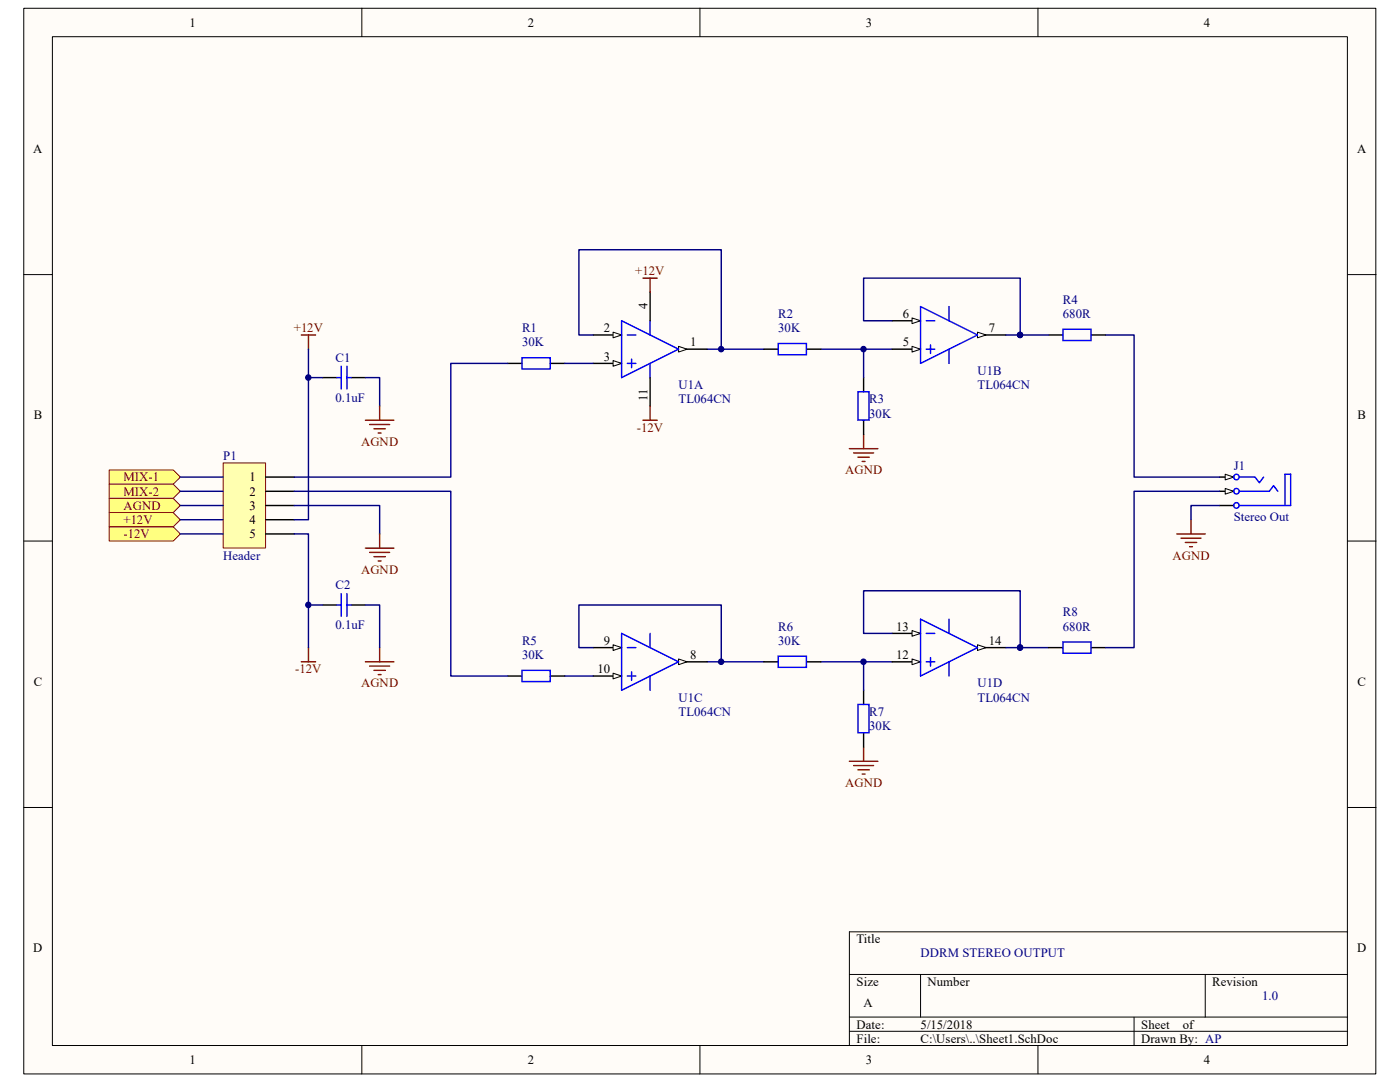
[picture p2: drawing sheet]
<svg xmlns="http://www.w3.org/2000/svg" width="279mm" height="216mm" viewBox="0 0 279 216" stroke-linecap="round" stroke-linejoin="round" font-family="sans-serif">
<path d="M4.8 1.7h269.8v212.6h-269.8z" fill="#fffcf8"/>
<path d="M4.7 1.7h269.9v212.6h-269.9z" fill="none" stroke="#000" stroke-width=".2"/>
<path d="M10.5 7.4h258.4v201.2h-258.4z" fill="#fffcf8"/>
<g fill="none" stroke="#000" stroke-width=".2">
<path d="M10.5 7.3h258.4v201.3h-258.4zM72.2 1.6v5.7M139.7 1.6v5.7M207.2 1.6v5.7M4.7 54.8h5.7M268.9 54.8h5.7M4.7 108h5.7M268.9 108h5.7M4.7 161.1h5.7M268.9 161.1h5.7M169.5 194.4h99.4M183.7 194.4v8.5"/>
<path d="M240.5 194.4v8.5M268.9 185.9h-99.4v22.7M72.2 208.6v5.7M139.7 208.6v5.7M169.5 202.9h99.4M169.5 205.8h99.4M207.2 208.6v5.7M226.3 202.9v5.7"/>
</g>
<path d="M141.1 69.7h11.4M163.8 69.7h14.2M141.1 132.1h11.4M163.8 132.1h14.2M203.6 129.2h5.7" fill="none" stroke="#000080" stroke-width=".28"/>
<circle cx="203.6" cy="129.2" r=".55" fill="#000080" stroke="#000080" stroke-width=".2"/>
<path d="M169.5 89.5h5.7M170.4 90.4h3.9M171.2 91.2h2.3M172.1 92.1h.5M172.4 86.7v2.8M169.5 151.9h5.7M170.4 152.8h3.9M171.2 153.6h2.3M172.1 154.5h.5M172.4 149.1v2.8" fill="none" stroke="#800000" stroke-width=".28"/>
<g fill="none" stroke="#000" stroke-width=".28">
<path d="M152.5 69.7h2.8M161 69.7h2.8M172.4 75.3v2.9M209.3 66.8h2.8M217.8 66.8h2.8M172.4 83.9v2.8M243.4 95.2h2.8M152.5 132.1h2.8M161 132.1h2.8M172.4 137.7v2.9M209.3 129.2h2.8M217.8 129.2h2.8"/>
<path d="M172.4 146.2v2.9"/>
</g>
<path d="M155.3 68.5h5.6v2.3h-5.6zM171.2 78.2h2.2v5.6h-2.2zM212.1 65.7h5.6v2.2h-5.6zM155.3 130.9h5.6v2.3h-5.6zM212.1 128.1h5.6v2.2h-5.6zM171.2 140.6h2.2v5.6h-2.2z" fill="none" stroke="#00f" stroke-width=".28"/>
<path d="M244.5 94.6l1.7 .6-1.7 .6z" fill="#fffcf8" stroke="#000" stroke-width=".2"/>
<path d="M243.4 98h2.8M243.4 100.9h2.8" fill="none" stroke="#000" stroke-width=".28"/>
<g fill="none" stroke="#00f" stroke-width=".28">
<path d="M247.4 95.2h3.1l.8 1.1 .9-1.1M247.4 100.9h10.2v-6.3h-1.2v6.3"/>
<circle cx="246.7" cy="95.2" r=".55"/>
<circle cx="246.7" cy="100.9" r=".55"/>
</g>
<path d="M244.5 97.5l1.7 .5-1.7 .6z" fill="#fffcf8" stroke="#000" stroke-width=".2"/>
<g fill="none" stroke="#00f" stroke-width=".28">
<path d="M247.4 98h5.9l.9-1.1 .8 1.1"/>
<circle cx="246.7" cy="98" r=".55"/>
</g>
<path d="M234.9 106.5h5.6M235.7 107.4h4M236.6 108.2h2.2M237.4 109.1h.6M237.7 103.7v2.8" fill="none" stroke="#800000" stroke-width=".28"/>
<path d="M172.4 69.7v5.6M243.4 100.9h-5.7v2.8M172.4 132.1v5.6" fill="none" stroke="#000080" stroke-width=".28"/>
<g fill="#000080" stroke="#000080" stroke-width=".2">
<circle cx="172.3" cy="69.7" r=".55"/>
<circle cx="172.3" cy="132" r=".55"/>
</g>
<path d="M135.4 69.7h5.7" fill="none" stroke="#000" stroke-width=".28"/>
<path d="M135.4 69.1l1.7 .6-1.7 .5z" fill="#fffcf8" stroke="#000" stroke-width=".2"/>
<path d="M118.4 72.5h5.7" fill="none" stroke="#000" stroke-width=".28"/>
<path d="M122.4 71.9l1.7 .6-1.7 .6z" fill="#fffcf8" stroke="#000" stroke-width=".2"/>
<path d="M118.4 66.8h5.7" fill="none" stroke="#000" stroke-width=".28"/>
<path d="M122.4 66.3l1.7 .5-1.7 .6z" fill="#fffcf8" stroke="#000" stroke-width=".2"/>
<path d="M124.1 64l11.3 5.7-11.3 5.6zM125.2 66.8h1.7M125.2 72.5h1.7M126 71.7v1.7M129.7 64v2.8M129.7 72.5v2.8" fill="none" stroke="#00f" stroke-width=".28"/>
<path d="M129.7 58.3v5.7M129.7 75.3v5.7M195.1 66.8h5.7" fill="none" stroke="#000" stroke-width=".28"/>
<path d="M195.1 66.3l1.7 .5-1.7 .6z" fill="#fffcf8" stroke="#000" stroke-width=".2"/>
<path d="M178 69.7h5.7" fill="none" stroke="#000" stroke-width=".28"/>
<path d="M182 69.1l1.7 .6-1.7 .5z" fill="#fffcf8" stroke="#000" stroke-width=".2"/>
<path d="M178 64h5.7" fill="none" stroke="#000" stroke-width=".28"/>
<path d="M182 63.4l1.7 .6-1.7 .6z" fill="#fffcf8" stroke="#000" stroke-width=".2"/>
<path d="M183.7 61.2l11.4 5.6-11.4 5.7zM184.9 64h1.7M184.9 69.7h1.7M185.7 68.8v1.7M189.4 61.2v2.8M189.4 69.7v2.8" fill="none" stroke="#00f" stroke-width=".28"/>
<path d="M135.4 132.1h5.7" fill="none" stroke="#000" stroke-width=".28"/>
<path d="M135.4 131.5l1.7 .6-1.7 .5z" fill="#fffcf8" stroke="#000" stroke-width=".2"/>
<path d="M118.4 134.9h5.7" fill="none" stroke="#000" stroke-width=".28"/>
<path d="M122.4 134.3l1.7 .6-1.7 .6z" fill="#fffcf8" stroke="#000" stroke-width=".2"/>
<path d="M118.4 129.2h5.7" fill="none" stroke="#000" stroke-width=".28"/>
<path d="M122.4 128.7l1.7 .5-1.7 .6z" fill="#fffcf8" stroke="#000" stroke-width=".2"/>
<path d="M124.1 126.4l11.3 5.7-11.3 5.6zM125.2 129.2h1.7M125.2 134.9h1.7M126 134v1.7M129.7 126.4v2.8M129.7 134.9v2.8" fill="none" stroke="#00f" stroke-width=".28"/>
<path d="M195.1 129.2h5.7" fill="none" stroke="#000" stroke-width=".28"/>
<path d="M195.1 128.7l1.7 .5-1.7 .6z" fill="#fffcf8" stroke="#000" stroke-width=".2"/>
<path d="M178 132.1h5.7" fill="none" stroke="#000" stroke-width=".28"/>
<path d="M182 131.5l1.7 .6-1.7 .5z" fill="#fffcf8" stroke="#000" stroke-width=".2"/>
<path d="M178 126.4h5.7" fill="none" stroke="#000" stroke-width=".28"/>
<path d="M182 125.8l1.7 .6-1.7 .6z" fill="#fffcf8" stroke="#000" stroke-width=".2"/>
<path d="M104.2 71.4h5.6v2.2h-5.6zM104.2 133.8h5.6v2.2h-5.6zM183.7 123.6l11.4 5.6-11.4 5.7zM184.9 126.4h1.7M184.9 132.1h1.7M185.7 131.2v1.7M189.4 123.6v2.8M189.4 132.1v2.8" fill="none" stroke="#00f" stroke-width=".28"/>
<path d="M128.3 55.5h2.9M129.7 55.5v2.8M128.3 83.9h2.9M129.7 81v2.9" fill="none" stroke="#800000" stroke-width=".28"/>
<path d="M112.7 72.5h5.7M118.4 66.8h-2.9v-17h28.4v19.9M178 64h-5.6v-8.5h31.2v11.3h-2.8M203.6 66.8h5.7M112.7 134.9h5.7M118.4 129.2h-2.9v-8.5h28.4v11.4" fill="none" stroke="#000080" stroke-width=".28"/>
<g fill="#000080" stroke="#000080" stroke-width=".2">
<circle cx="203.6" cy="66.8" r=".55"/>
<circle cx="143.9" cy="69.7" r=".55"/>
<circle cx="143.9" cy="132" r=".55"/>
</g>
<path d="M101.3 72.5h2.9M109.9 72.5h2.8M101.3 134.9h2.9M109.9 134.9h2.8" fill="none" stroke="#000" stroke-width=".28"/>
<path d="M44.6 92.4h8.4v16.9h-8.4z" fill="#ffffb0"/>
<path d="M44.5 92.4h8.5v16.9h-8.5z" fill="none" stroke="#800000" stroke-width=".2"/>
<path d="M53 95.2h5.7M53 98h5.7M53 100.9h5.7M53 103.7h5.7M53 106.5h5.7" fill="none" stroke="#000" stroke-width=".28"/>
<g fill="#ffff80" stroke="#800000" stroke-width=".2">
<path d="M21.8 93.8h12.8l1.4 1.4-1.4 1.4h-12.8z" fill-rule="evenodd"/>
<path d="M21.8 96.6h12.8l1.4 1.4-1.4 1.5h-12.8z" fill-rule="evenodd"/>
</g>
<path d="M60.1 66.8h2.9M61.6 66.8v2.9M60.1 132.1h2.9M61.6 129.2v2.9M72.9 132.1h5.7M73.8 132.9h4M74.6 133.8h2.3M75.5 134.6h.5M75.8 129.2v2.9" fill="none" stroke="#800000" stroke-width=".28"/>
<path d="M61.6 69.7v34h-2.9M72.9 75.3h2.9v5.7M101.3 72.5h-11.3v22.7h-31.3M220.6 66.8h5.7v28.4h17.1M58.7 98h31.3v36.9h11.3M243.4 98h-17.1v31.2h-5.7M58.7 100.9h17.1v5.6M58.7 106.5h2.9v22.7M178 126.4h-5.6v-8.5h31.2v11.3h-2.8" fill="none" stroke="#000080" stroke-width=".28"/>
<path d="M64.4 75.3h2.8M70.1 75.3h2.8M64.4 120.7h2.8M70.1 120.7h2.8" fill="none" stroke="#000" stroke-width=".28"/>
<path d="M67.2 75.3h.9M68.1 73.1v4.5M69.2 73.1v4.5M69.2 75.3h.9M68.1 118.4v4.6M69.2 118.4v4.6M67.2 120.7h.9M69.2 120.7h.9" fill="none" stroke="#00f" stroke-width=".28"/>
<circle cx="203.6" cy="129.2" r=".55" fill="#000080" stroke="#000080" stroke-width=".2"/>
<g fill="#ffff80" stroke="#800000" stroke-width=".2">
<path d="M21.8 99.5h12.8l1.4 1.4-1.4 1.4h-12.8z" fill-rule="evenodd"/>
<path d="M21.8 102.3h12.8l1.4 1.4-1.4 1.4h-12.8z" fill-rule="evenodd"/>
<path d="M21.8 105.1h12.8l1.4 1.4-1.4 1.5h-12.8z" fill-rule="evenodd"/>
</g>
<path d="M61.6 75.3h2.8M36 95.2h8.5M36 98h8.5M36 100.9h8.5M36 103.7h8.5M36 106.5h8.5M61.6 120.7h2.8M72.9 120.7h2.9v8.5" fill="none" stroke="#000080" stroke-width=".28"/>
<g fill="#000080" stroke="#000080" stroke-width=".2">
<circle cx="61.5" cy="75.3" r=".55"/>
<circle cx="61.5" cy="120.7" r=".55"/>
</g>
<path d="M72.9 83.9h5.7M73.8 84.7h4M74.6 85.6h2.3M75.5 86.4h.5M75.8 81v2.9M72.9 109.4h5.7M73.8 110.2h4M74.6 111.1h2.3M75.5 111.9h.5M75.8 106.5v2.9" fill="none" stroke="#800000" stroke-width=".28"/>
<g font-size="2.5">
<text x="37.8" y="5.3">1</text>
<text x="105.3" y="5.3">2</text>
<text x="172.8" y="5.3">3</text>
<text x="240.2" y="5.3">4</text>
<text x="6.6" y="30.5">A</text>
<text x="270.8" y="30.5">A</text>
<text x="129.2" y="61.7" transform="rotate(-90 129.2 61.7)">4</text>
<text x="180.2" y="63.5">6</text>
<text x="120.5" y="72">3</text>
<text x="120.5" y="66.3">2</text>
<text x="137.7" y="69.1">1</text>
<text x="180.2" y="69.1">5</text>
<text x="197.4" y="66.3">7</text>
<text x="6.7" y="83.7">B</text>
<text x="129.2" y="80.1" transform="rotate(-90 129.2 80.1)">11</text>
<text x="270.9" y="83.7">B</text>
<text x="49.8" y="96.1">1</text>
<text x="49.8" y="98.9">2</text>
<text x="49.8" y="101.7">3</text>
<text x="49.8" y="104.6">4</text>
<text x="49.8" y="107.4">5</text>
<text x="178.9" y="125.8">13</text>
<text x="120.5" y="128.7">9</text>
<text x="137.7" y="131.5">8</text>
<text x="178.9" y="131.5">12</text>
<text x="197.4" y="128.7">14</text>
<text x="6.7" y="136.8">C</text>
<text x="119.2" y="134.3">10</text>
<text x="270.9" y="136.8">C</text>
<text x="6.6" y="190">D</text>
<text x="170.9" y="188.2">Title</text>
<text x="270.8" y="190">D</text>
<text x="170.9" y="196.7">Size</text>
<text x="185.1" y="196.7">Number</text>
<text x="241.9" y="196.7">Revision</text>
<text x="172.3" y="201">A</text>
<text x="170.9" y="205.2">Date:</text>
<text x="170.9" y="208.1">File:</text>
<text x="183.7" y="208.1">C:\Users\..\Sheet1.SchDoc</text>
<text x="183.7" y="205.2">5/15/2018</text>
<text x="227.8" y="208.1">Drawn By: AP</text>
<text x="227.8" y="205.2">Sheet</text>
<text x="236" y="205.2">of</text>
<text x="37.8" y="212.3">1</text>
<text x="105.3" y="212.3">2</text>
<text x="172.8" y="212.3">3</text>
<text x="240.2" y="212.3">4</text>
</g>
<g font-size="2.5" fill="#800000">
<text x="126.8" y="54.9">+12V</text>
<text x="58.6" y="66.3">+12V</text>
<text x="72.1" y="89">AGND</text>
<text x="127.1" y="86.1">-12V</text>
<text x="168.7" y="94.7">AGND</text>
<text x="24.6" y="96.1">MIX-1</text>
<text x="24.6" y="98.9">MIX-2</text>
<text x="24.6" y="101.7">AGND</text>
<text x="24.6" y="104.6">+12V</text>
<text x="24.6" y="107.4">-12V</text>
<text x="234" y="111.7">AGND</text>
<text x="72.1" y="114.5">AGND</text>
<text x="58.9" y="134.3">-12V</text>
<text x="72.1" y="137.2">AGND</text>
<text x="168.7" y="157">AGND</text>
</g>
<g font-size="2.5" fill="#000080">
<text x="155.3" y="63.5">R2</text>
<text x="212.1" y="63.5">680R</text>
<text x="212.1" y="60.6">R4</text>
<text x="104.2" y="69.1">30K</text>
<text x="104.2" y="66.3">R1</text>
<text x="155.3" y="66.3">30K</text>
<text x="67" y="72.3">C1</text>
<text x="135.4" y="77.6">U1A</text>
<text x="195.1" y="74.8">U1B</text>
<text x="195.1" y="77.6">TL064CN</text>
<text x="67" y="80.2">0.1uF</text>
<text x="135.4" y="80.5">TL064CN</text>
<text x="173.5" y="83.3">30K</text>
<text x="173.5" y="80.5">R3</text>
<text x="44.5" y="91.8">P1</text>
<text x="246.2" y="93.8">J1</text>
<text x="246.2" y="104">Stereo Out</text>
<text x="44.5" y="111.7">Header</text>
<text x="67" y="117.6">C2</text>
<text x="67" y="125.6">0.1uF</text>
<text x="155.3" y="125.8">R6</text>
<text x="212.1" y="125.8">680R</text>
<text x="212.1" y="123">R8</text>
<text x="104.2" y="131.5">30K</text>
<text x="104.2" y="128.7">R5</text>
<text x="155.3" y="128.7">30K</text>
<text x="195.1" y="137.2">U1D</text>
<text x="135.4" y="140">U1C</text>
<text x="135.4" y="142.8">TL064CN</text>
<text x="173.5" y="142.8">R7</text>
<text x="195.1" y="140">TL064CN</text>
<text x="173.5" y="145.7">30K</text>
<text x="183.7" y="191.1">DDRM STEREO OUTPUT</text>
<text x="251.9" y="199.6">1.0</text>
</g>
</svg>
